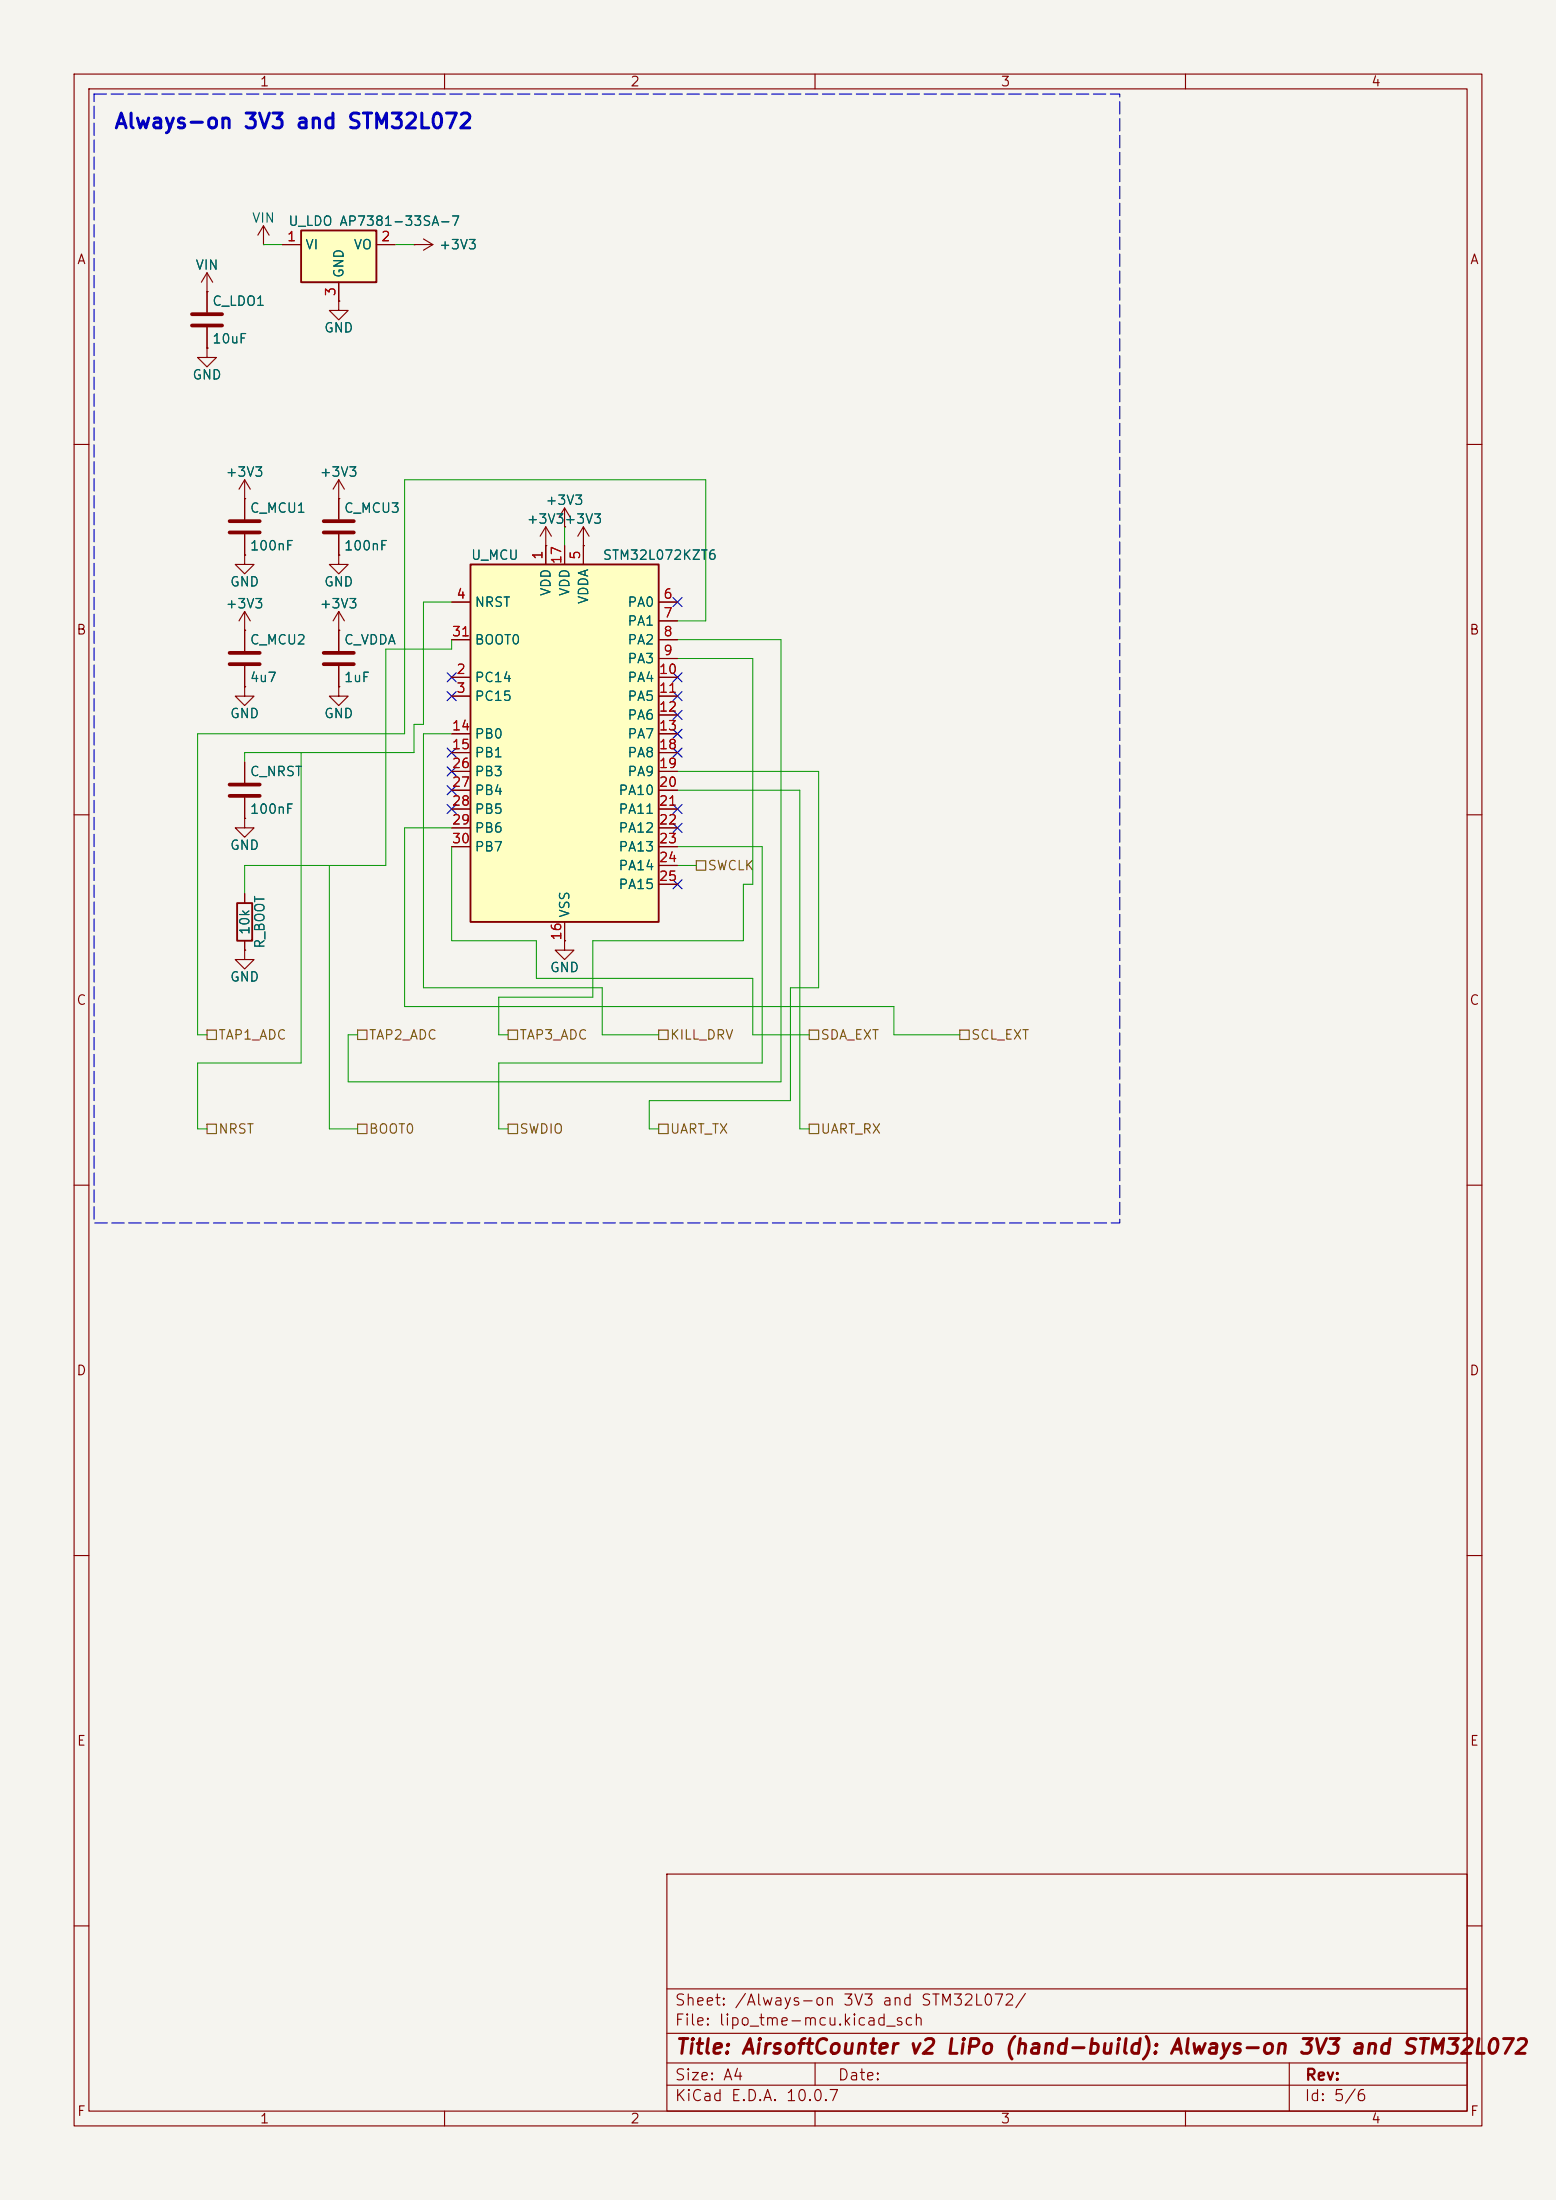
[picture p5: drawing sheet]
<svg xmlns="http://www.w3.org/2000/svg" width="210mm" height="297mm" viewBox="0 0 210 297" stroke-linecap="round" stroke-linejoin="round" font-family="sans-serif">
<path d="M0 0h210v297h-210z" fill="#f5f4ef" stroke="#f5f4ef" stroke-width=".13"/>
<g fill="none" stroke="#840000" stroke-width=".15">
<path d="M10 10h190v277h-190zM12 12h186v273h-186zM60 10v2M110 10v2M160 10v2M27.9 39.4h.1M27.9 36.8l-.7 1.3M27.9 36.8l.8 1.3M27.9 36.8v5.4M35.6 33h.1M35.6 30.5l-.8 1.3M35.6 30.5l.7 1.3"/>
<path d="M35.6 30.5v2.5M55.9 33h.1M55.9 33h2.5M57.1 32.3l1.3 .7M58.4 33l-1.3 .8M27.9 47v1.3h1.3l-1.3 1.2-1.2-1.2h1.2M27.9 47h.1M27.9 44.2v2.8M45.7 40.6v1.3h1.3l-1.3 1.3-1.3-1.3h1.3M45.7 40.6h.1M10 60h2M33 74.9v1.3h1.3l-1.3 1.3-1.3-1.3h1.3"/>
<path d="M33 74.9h.1M33 67.3h.1M33 64.8v5.3M33 72.1v2.8M33 64.8l-.7 1.2M33 64.8l.8 1.2M45.7 67.3h.1M45.7 74.9v1.3h1.3l-1.3 1.3-1.3-1.3h1.3M45.7 74.9h.1M45.7 64.8v5.3M45.7 72.1v2.8M45.7 64.8l-.7 1.2"/>
<path d="M45.7 64.8l.8 1.2M73.7 73.7h.1M73.7 71.1l-.8 1.3M73.7 71.1l.7 1.3M73.7 71.1v2.6M76.2 71.1h.1M76.2 68.6l-.8 1.3M76.2 68.6l.8 1.3M76.2 68.6v2.5M78.7 73.7h.1M78.7 71.1l-.7 1.3M78.7 71.1l.8 1.3"/>
<path d="M78.7 71.1v2.6M198 60h2M33 92.7v1.3h1.3l-1.3 1.3-1.3-1.3h1.3M33 92.7h.1M10 110h2M198 110h2M10 160h2M198 160h2M10 210h2M198 210h2M90 253h108v32h-108zM10 260h2"/>
<path d="M90 278.5h108M90 274.5h108M90 268.5h108M110 278.5v3M174 278.5v6.5M198 260h2M60 285v2M90 281.5h108M110 285v2M160 285v2"/>
</g>
<path d="M25.9 42.4h4.1M25.9 43.9h4.1M31 70.4h4.1M31 71.9h4.1M43.7 70.4h4.1M43.7 71.9h4.1" fill="none" stroke="#840000" stroke-width=".51"/>
<path d="M40.6 31.1h10.2v7h-10.2z" fill="#ffffc2"/>
<path d="M40.6 31.1h10.2v7h-10.2z" fill="none" stroke="#840000" stroke-width=".25"/>
<path d="M38.1 33h2.5M45.7 38.1v2.5M50.8 33h2.5" fill="none" stroke="#840000" stroke-width=".15"/>
<path d="M63.5 76.2h25.4v48.3h-25.4z" fill="#ffffc2"/>
<path d="M63.5 76.2h25.4v48.3h-25.4zM32 121.9h2v5.1h-2z" fill="none" stroke="#840000" stroke-width=".25"/>
<g fill="none" stroke="#840000" stroke-width=".15">
<path d="M27.9 39.4h.1M27.9 39.4v2.8M38.1 33h2.5M45.7 38.1v2.5M50.8 33h2.5M55.9 33h.1M27.9 47h.1M27.9 44.2v2.8M45.7 40.6h.1M33 67.3h.1M33 74.9h.1M33 67.3v2.8"/>
<path d="M33 72.1v2.8M45.7 74.9h.1M45.7 67.3h.1M45.7 67.3v2.8M45.7 72.1v2.8M73.7 73.7h.1M73.7 73.7v2.5M76.2 71.1h.1M76.2 73.7v2.5M78.7 73.7h.1M78.7 73.7v2.5M33 85.1h.1"/>
<path d="M33 92.7h.1M33 82.6v5.3M33 89.9v2.8M33 82.6l-.7 1.2M33 82.6l.8 1.2M45.7 85.1h.1M45.7 92.7v1.3h1.3l-1.3 1.3-1.3-1.3h1.3M45.7 92.7h.1M45.7 82.6l-.7 1.2M45.7 82.6l.8 1.2M45.7 82.6v5.3M45.7 89.9v2.8"/>
<path d="M61 91.4h2.5M61 94h2.5M61 81.3h2.5M61 86.4h2.5M61 99.1h2.5M88.9 91.4h2.5M88.9 94h2.5M88.9 81.3h2.5M88.9 83.8h2.5M88.9 86.4h2.5M88.9 88.9h2.5M88.9 96.5h2.5"/>
<path d="M88.9 99.1h2.5M33 110.5v1.3h1.3l-1.3 1.2-1.3-1.2h1.3M33 110.5h.1M33 102.9v2.8M33 107.7v2.8M61 101.6h2.5M61 104.1h2.5M61 106.7h2.5M61 109.2h2.5M61 111.8h2.5M61 114.3h2.5M88.9 101.6h2.5"/>
<path d="M88.9 104.1h2.5M88.9 106.7h2.5M88.9 109.2h2.5M88.9 111.8h2.5M88.9 114.3h2.5M88.9 116.8h2.5M88.9 119.4h2.5M33 128.3v1.2h1.3l-1.3 1.3-1.3-1.3h1.3M33 128.3h.1M33 120.7v1.2M33 127v1.3M76.2 127v1.3h1.3l-1.3 1.2-1.3-1.2h1.3"/>
<path d="M76.2 127h.1M76.2 124.5v2.5"/>
</g>
<path d="M31 88.1h4.1M31 89.7h4.1M43.7 88.1h4.1M43.7 89.7h4.1M31 105.9h4.1M31 107.4h4.1" fill="none" stroke="#840000" stroke-width=".51"/>
<path d="M94 116.2h1.2v1.3h-1.2zM27.9 139.1h1.3v1.2h-1.3zM48.3 139.1h1.2v1.2h-1.2zM68.6 139.1h1.2v1.2h-1.2zM88.9 139.1h1.3v1.2h-1.3zM109.2 139.1h1.3v1.2h-1.3zM129.5 139.1h1.3v1.2h-1.3zM27.9 151.8h1.3v1.2h-1.3zM48.3 151.8h1.2v1.2h-1.2zM68.6 151.8h1.2v1.2h-1.2zM88.9 151.8h1.3v1.2h-1.3zM109.2 151.8h1.3v1.2h-1.3z" fill="none" stroke="#725600" stroke-width=".15"/>
<g fill="none" stroke="#009600" stroke-width=".13">
<path d="M35.6 33h2.5M53.3 33h2.6M76.2 71.1v2.6M61 99.1h-3.9v34.3h24.2v6.3h7.6M61 86.4v1.2h-8.9v29.2h-19.1v3.9M61 81.3h-3.9v16.5h-1.2v3.8h-22.9v1.3M91.4 86.4h14v59.7h-58.4v-6.4h1.3M91.4 88.9h10.2v30.5h-1.3v7.6h-20.3v7.6h-12.7v5.1h1.3M91.4 83.8h3.8v-19h-40.6v34.3h-27.9v40.6h1.2M40.6 101.6v41.9h-13.9v8.9h1.2M44.4 116.8v35.6h3.9M61 114.3v12.7h11.4v5.1h29.2v7.6h7.6"/>
<path d="M61 111.8h-6.4v24.1h66v3.8h8.9M91.4 114.3h11.5v29.2h-35.6v8.9h1.3M91.4 104.1h19.1v29.3h-3.8v15.2h-19.1v3.8h1.3M91.4 106.7h16.5v45.7h1.3M91.4 116.8h2.6"/>
</g>
<g fill="none" stroke="#000084" stroke-width=".15">
<path d="M60.4 90.8l1.2 1.2M60.4 93.4l1.2 1.2M61.6 90.8l-1.2 1.2M61.6 93.4l-1.2 1.2M90.8 90.8l1.2 1.2M90.8 93.4l1.2 1.2M90.8 80.7l1.2 1.2M90.8 95.9l1.2 1.2M90.8 98.5l1.2 1.2M92 90.8l-1.2 1.2M92 93.4l-1.2 1.2M92 80.7l-1.2 1.2"/>
<path d="M92 95.9l-1.2 1.2M92 98.5l-1.2 1.2M60.4 106.1l1.2 1.2M60.4 101l1.2 1.2M60.4 108.6l1.2 1.2M60.4 103.5l1.2 1.2M61.6 106.1l-1.2 1.2M61.6 101l-1.2 1.2M61.6 108.6l-1.2 1.2M61.6 103.5l-1.2 1.2M90.8 118.8l1.2 1.2M90.8 101l1.2 1.2"/>
<path d="M90.8 111.2l1.2 1.2M90.8 108.6l1.2 1.2M92 118.8l-1.2 1.2M92 101l-1.2 1.2M92 111.2l-1.2 1.2M92 108.6l-1.2 1.2"/>
</g>
<path d="M12.7 12.7h138.4v152.4h-138.4z" fill="none" stroke="#0000c2" stroke-width=".15" stroke-dasharray="1.7 .6"/>
<text font-size="2" fill="#0000c2" x="15.3" y="17.9">Always-on 3V3 and STM32L072</text>
<text font-size="2" fill="#840000" x="91" y="277.8">Title: AirsoftCounter v2 LiPo (hand-build): Always-on 3V3 and STM32L072</text>
<g font-size="1.5" fill="#840000">
<text x="91" y="273.8">File: lipo_tme-mcu.kicad_sch</text>
<text x="91" y="271.1">Sheet: /Always-on 3V3 and STM32L072/</text>
<text x="91" y="281.2">Size: A4</text>
<text x="113" y="281.2">Date:</text>
<text x="176.1" y="281.2">Rev:</text>
<text x="91" y="284">KiCad E.D.A. 10.0.7</text>
<text x="176" y="284">Id: 5/6</text>
</g>
<g font-size="1.3" fill="#840000">
<text x="35" y="12">1</text>
<text x="85" y="12">2</text>
<text x="135" y="12">3</text>
<text x="185" y="12">4</text>
<text x="10.3" y="36">A</text>
<text x="198.3" y="36">A</text>
<text x="10.2" y="86">B</text>
<text x="198.2" y="86">B</text>
<text x="10.2" y="136">C</text>
<text x="198.2" y="136">C</text>
<text x="10.2" y="186">D</text>
<text x="198.2" y="186">D</text>
<text x="10.3" y="236">E</text>
<text x="198.3" y="236">E</text>
<text x="10.3" y="286">F</text>
<text x="35" y="287">1</text>
<text x="85" y="287">2</text>
<text x="135" y="287">3</text>
<text x="185" y="287">4</text>
<text x="198.3" y="286">F</text>
</g>
<g font-size="1.3" fill="#006464">
<text x="33.9" y="30.4">VIN</text>
<text x="38.8" y="30.8">U_LDO AP7381-33SA-7</text>
<text x="41.1" y="34">VI</text>
<text x="47.6" y="34">VO</text>
<text x="59.2" y="34">+3V3</text>
<text x="26.3" y="36.7">VIN</text>
<text x="28.6" y="41.6">C_LDO1</text>
<text x="46.7" y="37.6" transform="rotate(-90 46.7 37.6)">GND</text>
<text x="28.6" y="46.7">10uF</text>
<text x="43.7" y="45.2">GND</text>
<text x="25.9" y="51.6">GND</text>
<text x="30.4" y="64.7">+3V3</text>
<text x="43.1" y="64.7">+3V3</text>
<text x="33.6" y="69.5">C_MCU1</text>
<text x="46.3" y="69.5">C_MCU3</text>
<text x="71" y="71">+3V3+3V3</text>
<text x="73.5" y="68.5">+3V3</text>
<text x="33.6" y="74.6">100nF</text>
<text x="46.3" y="74.6">100nF</text>
<text x="63.5" y="75.9">U_MCU</text>
<text x="81.3" y="75.9">STM32L072KZT6</text>
<text x="30.4" y="82.5">+3V3</text>
<text x="31" y="79.5">GND</text>
<text x="43.1" y="82.5">+3V3</text>
<text x="43.7" y="79.5">GND</text>
<text x="64" y="82.2">NRST</text>
<text x="74.6" y="80.6" transform="rotate(-90 74.6 80.6)">VDD</text>
<text x="77.2" y="80.6" transform="rotate(-90 77.2 80.6)">VDD</text>
<text x="79.7" y="81.7" transform="rotate(-90 79.7 81.7)">VDDA</text>
<text x="84.6" y="82.2">PA0</text>
<text x="33.6" y="87.3">C_MCU2</text>
<text x="46.3" y="87.3">C_VDDA</text>
<text x="64" y="87.3">BOOT0</text>
<text x="84.6" y="84.8">PA1</text>
<text x="84.6" y="87.3">PA2</text>
<text x="84.6" y="89.9">PA3</text>
<text x="33.6" y="92.4">4u7</text>
<text x="46.3" y="92.4">1uF</text>
<text x="64" y="92.4">PC14</text>
<text x="64" y="94.9">PC15</text>
<text x="84.6" y="92.4">PA4</text>
<text x="84.6" y="94.9">PA5</text>
<text x="31" y="97.3">GND</text>
<text x="43.7" y="97.3">GND</text>
<text x="64" y="100">PB0</text>
<text x="84.6" y="97.5">PA6</text>
<text x="84.6" y="100">PA7</text>
<text x="33.6" y="105.1">C_NRST</text>
<text x="64" y="102.6">PB1</text>
<text x="64" y="105.1">PB3</text>
<text x="64" y="107.6">PB4</text>
<text x="83.4" y="107.6">PA10</text>
<text x="84.6" y="102.6">PA8</text>
<text x="84.6" y="105.1">PA9</text>
<text x="33.6" y="110.2">100nF</text>
<text x="64" y="110.2">PB5</text>
<text x="64" y="112.7">PB6</text>
<text x="83.4" y="110.2">PA11</text>
<text x="83.4" y="112.7">PA12</text>
<text x="31" y="115.1">GND</text>
<text x="64" y="115.3">PB7</text>
<text x="83.4" y="115.3">PA13</text>
<text x="83.4" y="117.8">PA14</text>
<text x="77.2" y="124" transform="rotate(-90 77.2 124)">VSS</text>
<text x="83.4" y="120.3">PA15</text>
<text x="34" y="126.3" transform="rotate(-90 34 126.3)">10k</text>
<text x="36" y="128.2" transform="rotate(-90 36 128.2)">R_BOOT</text>
<text x="74.1" y="131.6">GND</text>
<text x="31" y="132.8">GND</text>
</g>
<g font-size="1.3" fill="#a90000">
<text x="38.6" y="32.9">1</text>
<text x="51.3" y="32.9">2</text>
<text x="45.6" y="40.1" transform="rotate(-90 45.6 40.1)">3</text>
<text x="73.5" y="75.7" transform="rotate(-90 73.5 75.7)">1</text>
<text x="76.1" y="76.3" transform="rotate(-90 76.1 76.3)">17</text>
<text x="78.6" y="75.7" transform="rotate(-90 78.6 75.7)">5</text>
<text x="61.5" y="81.1">4</text>
<text x="89.4" y="81.1">6</text>
<text x="89.4" y="83.7">7</text>
<text x="60.9" y="86.2">31</text>
<text x="89.4" y="86.2">8</text>
<text x="89.4" y="88.8">9</text>
<text x="61.5" y="91.3">2</text>
<text x="61.5" y="93.8">3</text>
<text x="88.8" y="91.3">10</text>
<text x="88.8" y="93.8">11</text>
<text x="60.9" y="98.9">14</text>
<text x="60.9" y="101.5">15</text>
<text x="88.8" y="96.4">12</text>
<text x="88.8" y="98.9">13</text>
<text x="88.8" y="101.5">18</text>
<text x="60.9" y="104">26</text>
<text x="60.9" y="106.5">27</text>
<text x="88.8" y="104">19</text>
<text x="88.8" y="106.5">20</text>
<text x="60.9" y="109.1">28</text>
<text x="60.9" y="111.6">29</text>
<text x="88.8" y="109.1">21</text>
<text x="88.8" y="111.6">22</text>
<text x="60.9" y="114.2">30</text>
<text x="88.8" y="114.2">23</text>
<text x="88.8" y="116.7">24</text>
<text x="88.8" y="119.2">25</text>
<text x="76.1" y="127.1" transform="rotate(-90 76.1 127.1)">16</text>
</g>
<g font-size="1.3" fill="#725600">
<text x="95.4" y="117.8">SWCLK</text>
<text x="29.4" y="140.7">TAP1_ADC</text>
<text x="49.7" y="140.7">TAP2_ADC</text>
<text x="70" y="140.7">TAP3_ADC</text>
<text x="90.3" y="140.7">KILL_DRV</text>
<text x="110.7" y="140.7">SDA_EXT</text>
<text x="131" y="140.7">SCL_EXT</text>
<text x="29.4" y="153.4">NRST</text>
<text x="49.7" y="153.4">BOOT0</text>
<text x="70" y="153.4">SWDIO</text>
<text x="90.3" y="153.4">UART_TX</text>
<text x="110.7" y="153.4">UART_RX</text>
</g>
</svg>
